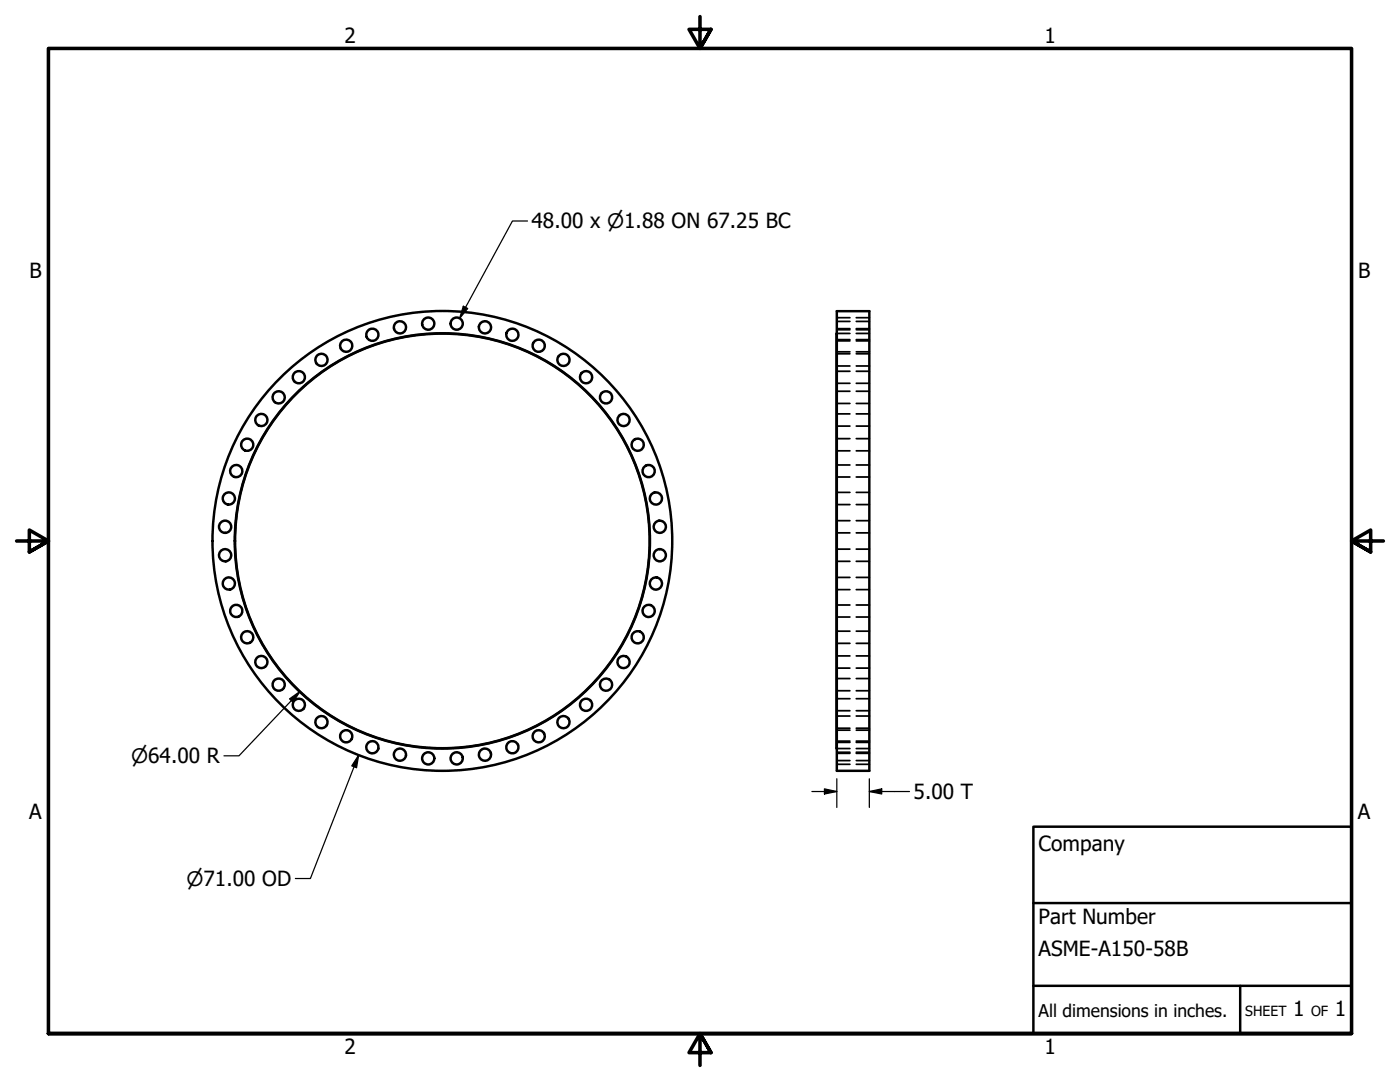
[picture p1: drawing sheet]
<svg xmlns="http://www.w3.org/2000/svg" width="279mm" height="216mm" viewBox="0 0 279 216" stroke-linecap="round" stroke-linejoin="round" font-family="sans-serif">
<!-- layer: Visible (ANSI) -->
<g fill="none" stroke="#000" stroke-width=".49">
<path d="M167 62.1h6.5v91.7h-6.5zM167 66.5v82.9"/>
<circle cx="55.6" cy="79.3" r="1.22"/>
<circle cx="59.6" cy="75.3" r="1.22"/>
<circle cx="64.2" cy="71.8" r="1.22"/>
<circle cx="69.1" cy="69" r="1.22"/>
<circle cx="74.3" cy="66.8" r="1.22"/>
<circle cx="79.8" cy="65.3" r="1.22"/>
<circle cx="85.5" cy="64.6" r="1.22"/>
<circle cx="91.1" cy="64.6" r="1.22"/>
<circle cx="96.8" cy="65.3" r="1.22"/>
<circle cx="102.3" cy="66.8" r="1.22"/>
<circle cx="107.5" cy="69" r="1.22"/>
<circle cx="112.4" cy="71.8" r="1.22"/>
<circle cx="117" cy="75.3" r="1.22"/>
<circle cx="120.9" cy="79.3" r="1.22"/>
<circle cx="45.7" cy="99.5" r="1.22"/>
<circle cx="47.1" cy="94" r="1.22"/>
<circle cx="49.3" cy="88.7" r="1.22"/>
<circle cx="52.2" cy="83.8" r="1.22"/>
<circle cx="124.4" cy="83.8" r="1.22"/>
<circle cx="127.3" cy="88.7" r="1.22"/>
<circle cx="129.5" cy="94" r="1.22"/>
<circle cx="130.9" cy="99.5" r="1.22"/>
<circle cx="44.9" cy="110.8" r="1.22"/>
<circle cx="44.9" cy="105.1" r="1.22"/>
<circle cx="45.7" cy="116.4" r="1.22"/>
<circle cx="88.3" cy="107.9" r="41.4"/>
<circle cx="88.3" cy="107.9" r="45.9"/>
<circle cx="130.9" cy="116.4" r="1.22"/>
<circle cx="131.7" cy="110.8" r="1.22"/>
<circle cx="131.7" cy="105.1" r="1.22"/>
<circle cx="47.1" cy="121.9" r="1.22"/>
<circle cx="49.3" cy="127.2" r="1.22"/>
<circle cx="52.2" cy="132.1" r="1.22"/>
<circle cx="55.6" cy="136.6" r="1.22"/>
<circle cx="120.9" cy="136.6" r="1.22"/>
<circle cx="124.4" cy="132.1" r="1.22"/>
<circle cx="127.3" cy="127.2" r="1.22"/>
<circle cx="129.5" cy="121.9" r="1.22"/>
<circle cx="59.6" cy="140.6" r="1.22"/>
<circle cx="64.2" cy="144.1" r="1.22"/>
<circle cx="69.1" cy="146.9" r="1.22"/>
<circle cx="74.3" cy="149.1" r="1.22"/>
<circle cx="79.8" cy="150.6" r="1.22"/>
<circle cx="85.5" cy="151.3" r="1.22"/>
<circle cx="91.1" cy="151.3" r="1.22"/>
<circle cx="96.8" cy="150.6" r="1.22"/>
<circle cx="102.3" cy="149.1" r="1.22"/>
<circle cx="107.5" cy="146.9" r="1.22"/>
<circle cx="112.4" cy="144.1" r="1.22"/>
<circle cx="117" cy="140.6" r="1.22"/>
</g>
<!-- layer: Hidden (ANSI) -->
<g fill="none" stroke="#000" stroke-width=".35">
<path d="M167 66.5h2.6M167 64.1h2.6M167 68h2.6M167 65.6h2.6M167 70.2h2.6M167 67.8h2.6M167 73h2.6M167 70.6h2.6M167 76.5h2.6M167 74.1h2.6M167 78.1h2.6M167 65.8h2.6"/>
<path d="M167 63.4h2.6M170.9 66.5h2.6M170.9 64.1h2.6M170.9 68h2.6M170.9 65.6h2.6M170.9 70.2h2.6M170.9 67.8h2.6M170.9 73h2.6M170.9 70.6h2.6M170.9 76.5h2.6M170.9 74.1h2.6M170.9 78.1h2.6"/>
<path d="M170.9 65.8h2.6M170.9 63.4h2.6M167 80.5h2.6M167 85h2.6M167 82.6h2.6M167 90h2.6M167 87.5h2.6M167 95.2h2.6M167 92.8h2.6M167 98.2h2.6M170.9 80.5h2.6M170.9 85h2.6"/>
<path d="M170.9 82.6h2.6M170.9 90h2.6M170.9 87.5h2.6M170.9 95.2h2.6M170.9 92.8h2.6M170.9 98.2h2.6M167 100.7h2.6M167 106.3h2.6M167 103.9h2.6M167 112h2.6M167 109.6h2.6M167 117.7h2.6"/>
<path d="M167 115.2h2.6M170.9 100.7h2.6M170.9 106.3h2.6M170.9 103.9h2.6M170.9 112h2.6M170.9 109.6h2.6M170.9 117.7h2.6M170.9 115.2h2.6M167 123.1h2.6M167 120.7h2.6M167 128.4h2.6M167 125.9h2.6"/>
<path d="M167 133.3h2.6M167 130.9h2.6M167 137.8h2.6M167 135.4h2.6M167 139.4h2.6M170.9 123.1h2.6M170.9 120.7h2.6M170.9 128.4h2.6M170.9 125.9h2.6M170.9 133.3h2.6M170.9 130.9h2.6M170.9 137.8h2.6"/>
<path d="M170.9 135.4h2.6M170.9 139.4h2.6M167 141.8h2.6M167 145.3h2.6M167 142.9h2.6M167 148.1h2.6M167 145.7h2.6M167 150.3h2.6M167 147.9h2.6M167 151.8h2.6M167 149.4h2.6M167 152.5h2.6"/>
<path d="M167 150.1h2.6M170.9 141.8h2.6M170.9 145.3h2.6M170.9 142.9h2.6M170.9 148.1h2.6M170.9 145.7h2.6M170.9 150.3h2.6M170.9 147.9h2.6M170.9 151.8h2.6M170.9 149.4h2.6M170.9 152.5h2.6M170.9 150.1h2.6"/>
</g>
<!-- layer: Border (ANSI) -->
<path d="M139.7 3.3v6.4l-2.2-3.8h4.4l-2.2 3.8 2.2-3.8M3.3 107.9h6.4l-3.8-2.1v4.3l3.8-2.2-3.8 2.2M276.1 107.9h-6.4l3.8-2.1v4.3l-3.8-2.2 3.8 2.2M9.7 206.2v-196.5h260v196.5h-260h260M141.9 210l-2.2-3.8 2.2 3.8h-4.4l2.2-3.8v6.4" fill="none" stroke="#000" stroke-width=".71"/>
<!-- layer: Title (ANSI) -->
<path d="M206.2 165h63.5v41.2h-63.5zM206.2 196.7h63.5M206.2 180.2h63.5M247.5 196.7v9.5" fill="none" stroke="#000" stroke-width=".49"/>
<!-- layer: Dimension (ANSI) -->
<path d="M105.3 44.1h-3l-10.6 19.4M92.5 61.1l.8 .5-1.6 1.9zM57.8 139.5l2.1-1.5-1.4 2.1zM59.9 138l-12.2 12.8h-3M71.6 150.7l-.4 2.5-1-.4zM71.6 150.7l-9.7 24.6h-3M162 157.9h5M164.5 157.4l2.5 .5-2.5 .5zM167 155.4v5.7M173.5 157.9l2.5-.5v1zM173.5 157.9h8M173.5 155.4v5.7" fill="none" stroke="#000" stroke-width=".25"/>
<g fill="#000">
<path d="M92.5 61.1l.8 .5-1.6 1.9z" fill-rule="evenodd"/>
<path d="M57.8 139.5l2.1-1.5-1.4 2.1z" fill-rule="evenodd"/>
<path d="M71.6 150.7l-.4 2.5-1-.4z" fill-rule="evenodd"/>
<path d="M164.5 157.4l2.5 .5-2.5 .5z" fill-rule="evenodd"/>
<path d="M173.5 157.9l2.5-.5v1z" fill-rule="evenodd"/>
</g>
<g font-size="4.2">
<text x="68.7" y="8.6">2</text>
<text x="208.4" y="8.6">1</text>
<text x="106" y="45.5">48.00 x ⌀1.88 ON 67.25 BC</text>
<text x="5.9" y="55.5">B</text>
<text x="271" y="55.5">B</text>
<text x="182.3" y="159.5">5.00 T</text>
<text x="5.8" y="163.4">A</text>
<text x="271" y="163.4">A</text>
<text x="207.3" y="169.8">Company</text>
<text x="207.3" y="184.4">Part Number</text>
<text x="207.3" y="190.7">ASME-A150-58B</text>
<text x="258.1" y="202.8">1</text>
<text x="266.4" y="202.8">1</text>
<text x="68.7" y="210.3">2</text>
<text x="208.4" y="210.3">1</text>
</g>
<g font-size="4">
<text x="26.2" y="152.3">⌀64.00 R</text>
<text x="37.2" y="176.8">⌀71.00 OD</text>
</g>
<text font-size="3.5" x="207.3" y="202.9">All dimensions in inches.</text>
<g font-size="2.8">
<text x="248.5" y="202.8">SHEET</text>
<text x="261.7" y="202.8">OF</text>
</g>
</svg>
